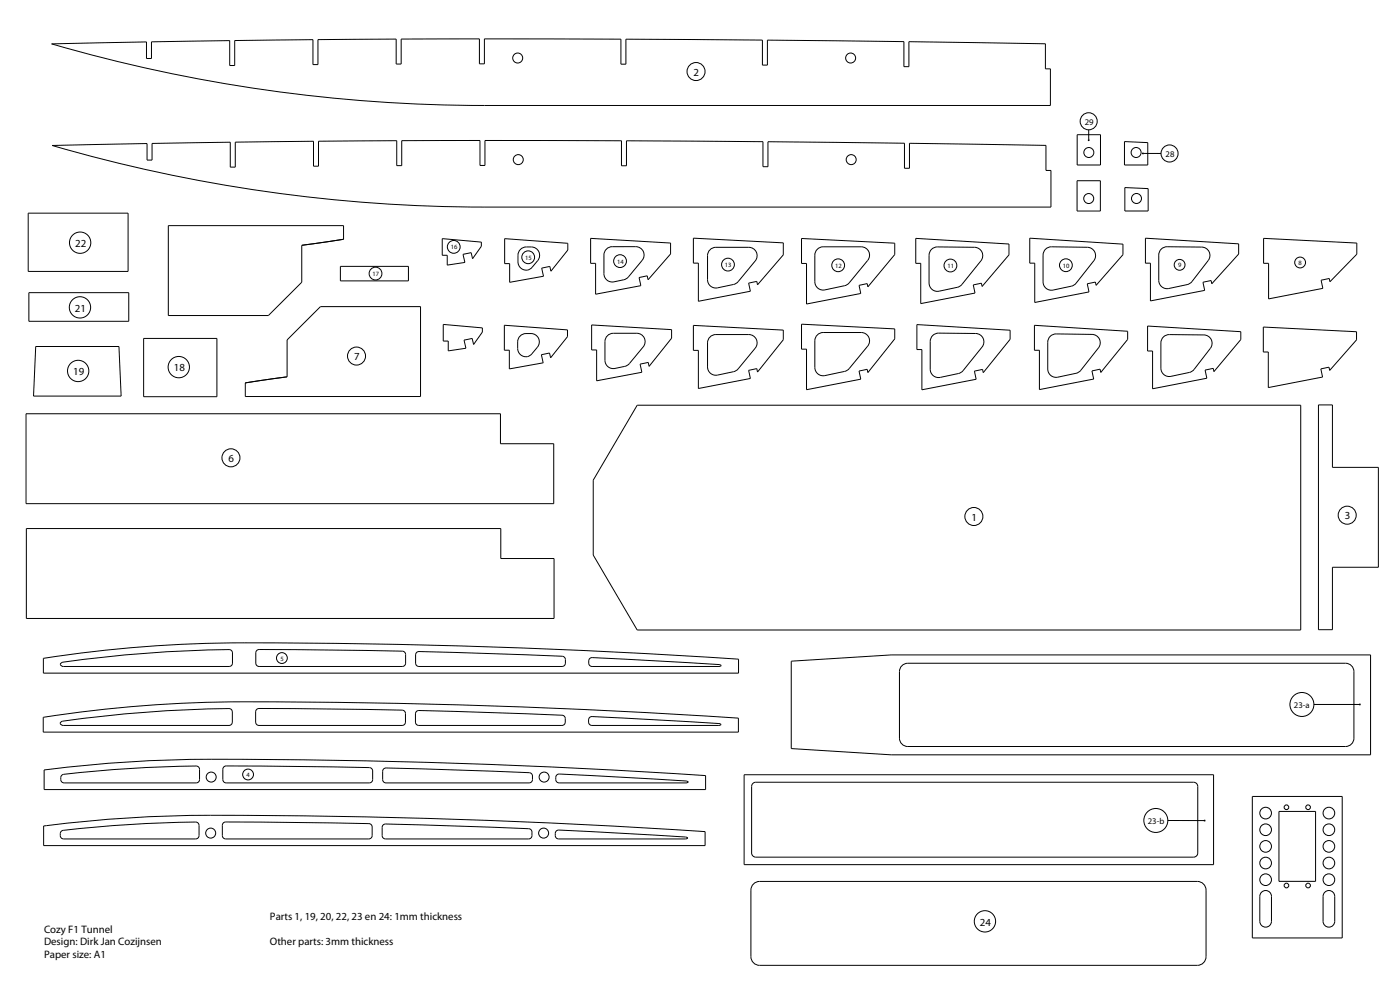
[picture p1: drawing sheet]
<svg xmlns="http://www.w3.org/2000/svg" width="841mm" height="594mm" viewBox="0 0 841 594" stroke-linecap="round" stroke-linejoin="round" font-family="sans-serif">
<!-- layer: Layer 1 -->
<g fill="none" stroke="#000" stroke-width=".6">
<path d="M31 26l57-1v10h3v-10l47-1v15h3v-15h47v15h3v-15l47-1v15h3v-15h47v15h3v-15l82 1v15h3v-15h82v15h3v-15l82 1v15h3v-15l82 1v15h3v22h-340a932 932 0 0 1-260-37zM654 78v6M31 87l57-1v10h3v-10l47-1v15h3v-15h47v15h3v-15h47v14h3v-15h47v15h3v-15l82 1v15h3v-15h82v15h3v-15l82 1v15h3v-15l82 1v15h3v22h-340a932 932 0 0 1-260-37zM647 81h14v18h-14zM675 85l14 1v13h-14zM687 92h10M647 109h14v18h-14zM676 113h14v14h-14zM17 128h60v35h-60zM101 136h105v8l-25 3v23l-20 20h-60zM204 160h41v9h-41zM206 144l-25 3"/>
<path d="M266 143l23 2v3l-5 7-1-3-5 1 1 5-10 1v-6h-3zM303 143l38 3v4l-10 13-1-3-5 1 1 5-20 4v-12h-3zM313 150l2-2h4a5 5 0 0 1 5 3 5 5 0 0 1-1 6l-3 4a5 5 0 0 1-6 1 5 5 0 0 1-3-5v-5zM355 143l48 3v7l-14 15v-2l-5 1 1 5-27 5v-19h-3zM365 149l3-1h14a5 5 0 0 1 4 3 5 5 0 0 1 0 5l-9 11-8 2a5 5 0 0 1-6-5v-12zM417 143l54 3v7l-16 18v-2l-5 1 1 5-31 6v-23h-3zM426 150l2-1h2h20a5 5 0 0 1 4 2 5 5 0 0 1 0 6l-11 13-2 1-10 2a5 5 0 0 1-6-5v-14zM481 143l56 3v7l-16 19v-2l-5 1 1 5-33 7v-25h-3zM491 150l2-1 1-1h23a5 5 0 0 1 5 3 5 5 0 0 1-1 5l-12 15-2 1-11 2a5 5 0 0 1-7-5v-16zM550 143l56 4v6l-16 19v-2l-5 1 1 5-33 6v-24h-3zM560 150l3-2 22 1a5 5 0 0 1 5 2 5 5 0 0 1-1 6l-12 15-2 1-11 2a5 5 0 0 1-6-5v-17zM619 143l56 4v6l-17 18v-2l-5 1 1 5-32 7v-24h-3z"/>
<path d="M628 150l3-2 22 1a5 5 0 0 1 5 2 5 5 0 0 1-1 6l-11 14-2 1-11 2a5 5 0 0 1-6-5v-16zM688 143l56 3v7l-16 17v-2l-5 2 1 4-33 7v-23h-3zM698 150l3-2h21a5 5 0 0 1 4 3 5 5 0 0 1 0 5l-11 14-13 3a5 5 0 0 1-6-5v-15zM759 143l56 3v7l-16 16v-2l-5 1 1 5-33 7v-22h-3zM17 176h60v17h-60zM266 195l24 2v2l-6 8v-4l-5 1 1 5-11 2v-6h-3zM303 195l38 3v4l-10 13-1-3-5 1 1 5-20 4v-12h-3zM355 195l48 3v5l-13 17-1-2-4 1 1 5-28 5v-19h-3zM417 195l54 3v6l-16 19v-2l-5 1 1 5-31 6v-23h-3zM481 195l56 3v6l-16 20v-2l-5 1 1 5-33 6v-24h-3zM551 195l56 3v6l-16 20-1-2-5 1 1 5-32 6v-24h-3zM621 195l56 4v5l-16 20v-2l-5 1 1 5-33 6v-24h-3z"/>
<path d="M689 196l56 3v5l-16 19v-2l-5 1 1 5-33 6v-22h-3zM759 196l56 3v5l-16 18-1-1-5 1 1 4-32 7v-22h-3zM21 208h50l2 30h-53zM86 203h44v35h-44zM172 204l21-20h60v54h-106v-8l25-4zM313 202l2-2h4a5 5 0 0 1 5 3 5 5 0 0 1-1 6l-4 4a5 5 0 0 1-5 1 5 5 0 0 1-3-5v-5zM365 201l3-1h15a5 5 0 0 1 4 3 5 5 0 0 1-1 5l-9 11-8 2a5 5 0 0 1-6-5v-12zM426 203l2-2h2h20a5 5 0 0 1 4 3 5 5 0 0 1 0 5l-11 13-2 1-10 2a5 5 0 0 1-6-5v-14zM491 201l2-1h1h23a5 5 0 0 1 5 3 5 5 0 0 1-1 5l-12 14-2 1-11 3a5 5 0 0 1-7-5v-16zM560 202l3-2h23a5 5 0 0 1 5 3 5 5 0 0 1-1 5l-12 15-2 1-11 3a5 5 0 0 1-6-5v-17zM631 202l3-1h22a5 5 0 0 1 4 3 5 5 0 0 1 0 5l-12 14-2 1-11 3a5 5 0 0 1-6-5v-17zM699 202l3-1h21a5 5 0 0 1 5 3 5 5 0 0 1-1 5l-11 14-13 3a5 5 0 0 1-6-5v-16z"/>
<path d="M172 226l-25 4M16 249h285v18h32v36h-317zM383 243h398v135h-398l-27-45v-45zM792 243h8v38h28v60h-28v37h-8zM16 317h285v18h32v36h-317zM26 395a852 852 0 0 1 158-9l62 1 74 2 62 3 62 4v8h-418zM37 398a641 641 0 0 1 102-8l1 2v6l-1 2h-1h-100l-2-1zM154 391l2-1h10l76 1 2 2v5l-1 2h-1h-86l-2-1v-7zM250 392l2-1 10 1 76 2 1 1 1 3-1 2h-1h-86l-2-1v-6zM354 396l2-1 32 2 44 2 1 1h-1h-76a2.7 2.7 0 0 1-2-4zM475 397l60-4h288v60h-288l-60-3zM541 400l3-1 1-1h263a5 5 0 0 1 5 5v40a5 5 0 0 1-5 5h-263a5 5 0 0 1-5-5v-40z"/>
<path d="M26 431a852 852 0 0 1 158-9l62 1 74 2 62 3 62 3v9h-418zM37 434a641 641 0 0 1 102-8l1 1v7l-1 1-1 1h-100l-2-1zM154 426h2h10l76 1 1 1 1 6-1 1-1 1h-86l-2-2v-6zM250 427h2h10l76 3 1 1 1 3-1 1-1 1h-86l-2-2v-5zM354 431l2-1 31 2 45 3h1l-1 1h-76a2.7 2.7 0 0 1-2-4zM817 423h-28M27 462h1a788 788 0 0 1 99-6h62l74 2 74 3 62 3 25 2v8h-397zM37 466l1-1 17-2 33-2 30-1h1l1 2v7l-2 1h-79a2.7 2.7 0 0 1-2-4zM134 461l2-1h11l75 1 2 2v5l-1 2h-1h-86l-2-1v-7zM230 462l2-1 11 1 75 2 2 1v3l-1 2h-1h-86l-2-1v-6zM334 465h2l32 1 44 3 1 1h-1h-76a2.7 2.7 0 0 1-2-4zM447 465h282v54h-282z"/>
<path d="M452 470h2h264l1 1 1 1-1 41v1l-2 1h-264l-1-1v-2v-40zM752 478h54v85h-54zM26 496h2a788 788 0 0 1 99-6h61l75 2 74 3 62 3 25 1v9h-398zM37 499h1l17-2 33-2 30-1h1l1 1-1 7-1 2h-80a2.7 2.7 0 0 1-1-5zM134 494h2h10l76 1 1 1 1 6-1 1-1 1h-86l-2-2v-6zM230 495h2h10l76 3 1 1 1 3-1 1-1 1h-86l-2-2v-5zM334 499h2l31 1 45 3h1l-1 1h-76a2.7 2.7 0 0 1-2-4zM702 493h21M768 487h22v42h-22zM453 531l3-2h263a5 5 0 0 1 5 6v40a5 5 0 0 1-5 5h-263a5 5 0 0 1-5-5v-40zM758 536a3 3 0 0 1 4-1 3 3 0 0 1 2 3v15a3 3 0 0 1-4 4 3 3 0 0 1-3-4v-15zM796 536a3 3 0 0 1 4-1 3 3 0 0 1 2 3v15a4 4 0 0 1-4 4 4 4 0 0 1-3-4v-15z"/>
<circle cx="311" cy="35" r="3"/>
<circle cx="511" cy="35" r="3"/>
<circle cx="418" cy="43" r="5"/>
<circle cx="654" cy="73" r="5"/>
<circle cx="311" cy="96" r="3"/>
<circle cx="511" cy="96" r="3"/>
<circle cx="654" cy="84" r=".3"/>
<circle cx="654" cy="92" r="3"/>
<circle cx="682" cy="92" r="3"/>
<circle cx="687" cy="92" r=".2"/>
<circle cx="703" cy="92" r="5"/>
<circle cx="654" cy="119" r="3"/>
<circle cx="683" cy="119" r="3"/>
<circle cx="48" cy="146" r="6"/>
<circle cx="273" cy="148" r="4"/>
<circle cx="317" cy="155" r="4"/>
<circle cx="372" cy="157" r="4"/>
<circle cx="437" cy="159" r="4"/>
<circle cx="504" cy="159" r="4"/>
<circle cx="571" cy="159" r="4"/>
<circle cx="640" cy="159" r="4"/>
<circle cx="709" cy="159" r="3"/>
<circle cx="781" cy="158" r="3"/>
<circle cx="226" cy="164" r="4"/>
<circle cx="48" cy="185" r="6"/>
<circle cx="214" cy="214" r="5"/>
<circle cx="47" cy="223" r="6"/>
<circle cx="107" cy="220" r="6"/>
<circle cx="139" cy="275" r="5"/>
<circle cx="585" cy="310" r="5"/>
<circle cx="809" cy="309" r="5"/>
<circle cx="169" cy="395" r="3"/>
<circle cx="782" cy="423" r="7"/>
<circle cx="817" cy="423" r=".3"/>
<circle cx="127" cy="467" r="3"/>
<circle cx="149" cy="465" r="3"/>
<circle cx="327" cy="467" r="3"/>
<circle cx="694" cy="493" r="7"/>
<circle cx="724" cy="493" r=".3"/>
<circle cx="760" cy="488" r="4"/>
<circle cx="760" cy="498" r="4"/>
<circle cx="773" cy="485" r="1.4"/>
<circle cx="786" cy="485" r="1.4"/>
<circle cx="798" cy="498" r="4"/>
<circle cx="798" cy="488" r="4"/>
<circle cx="127" cy="500" r="3"/>
<circle cx="327" cy="500" r="3"/>
<circle cx="760" cy="518" r="4"/>
<circle cx="760" cy="508" r="4"/>
<circle cx="798" cy="518" r="4"/>
<circle cx="798" cy="508" r="4"/>
<circle cx="760" cy="528" r="4"/>
<circle cx="773" cy="532" r="1.4"/>
<circle cx="786" cy="532" r="1.4"/>
<circle cx="798" cy="528" r="4"/>
<circle cx="592" cy="553" r="6"/>
</g>
<g font-size="6.5">
<text x="417" y="45">2</text>
<text x="45" y="148">22</text>
<text x="45" y="187">21</text>
<text x="213" y="216">7</text>
<text x="44" y="225">19</text>
<text x="104" y="223">18</text>
<text x="137" y="277">6</text>
<text x="808" y="312">3</text>
<text x="584" y="313">1</text>
<text x="162" y="553">Parts 1, 19, 20, 22, 23 en 24: 1mm thickness</text>
<text x="589" y="556">24</text>
<text x="26" y="560">Cozy F1 Tunnel</text>
<text x="26" y="568">Design: Dirk Jan Cozijnsen</text>
<text x="162" y="568">Other parts: 3mm thickness</text>
<text x="26" y="575">Paper size: A1</text>
</g>
<g font-size="5.2">
<text x="652" y="75">29</text>
<text x="700" y="94">28</text>
<text x="777" y="425">23-a</text>
<text x="690" y="495">23-b</text>
</g>
<g font-size="3.9">
<text x="271" y="150">16</text>
<text x="315" y="156">15</text>
<text x="371" y="158">14</text>
<text x="436" y="160">13</text>
<text x="502" y="161">12</text>
<text x="569" y="161">11</text>
<text x="639" y="161">10</text>
<text x="708" y="161">9</text>
<text x="780" y="159">8</text>
<text x="224" y="166">17</text>
<text x="168" y="397">5</text>
<text x="148" y="467">4</text>
</g>
</svg>
